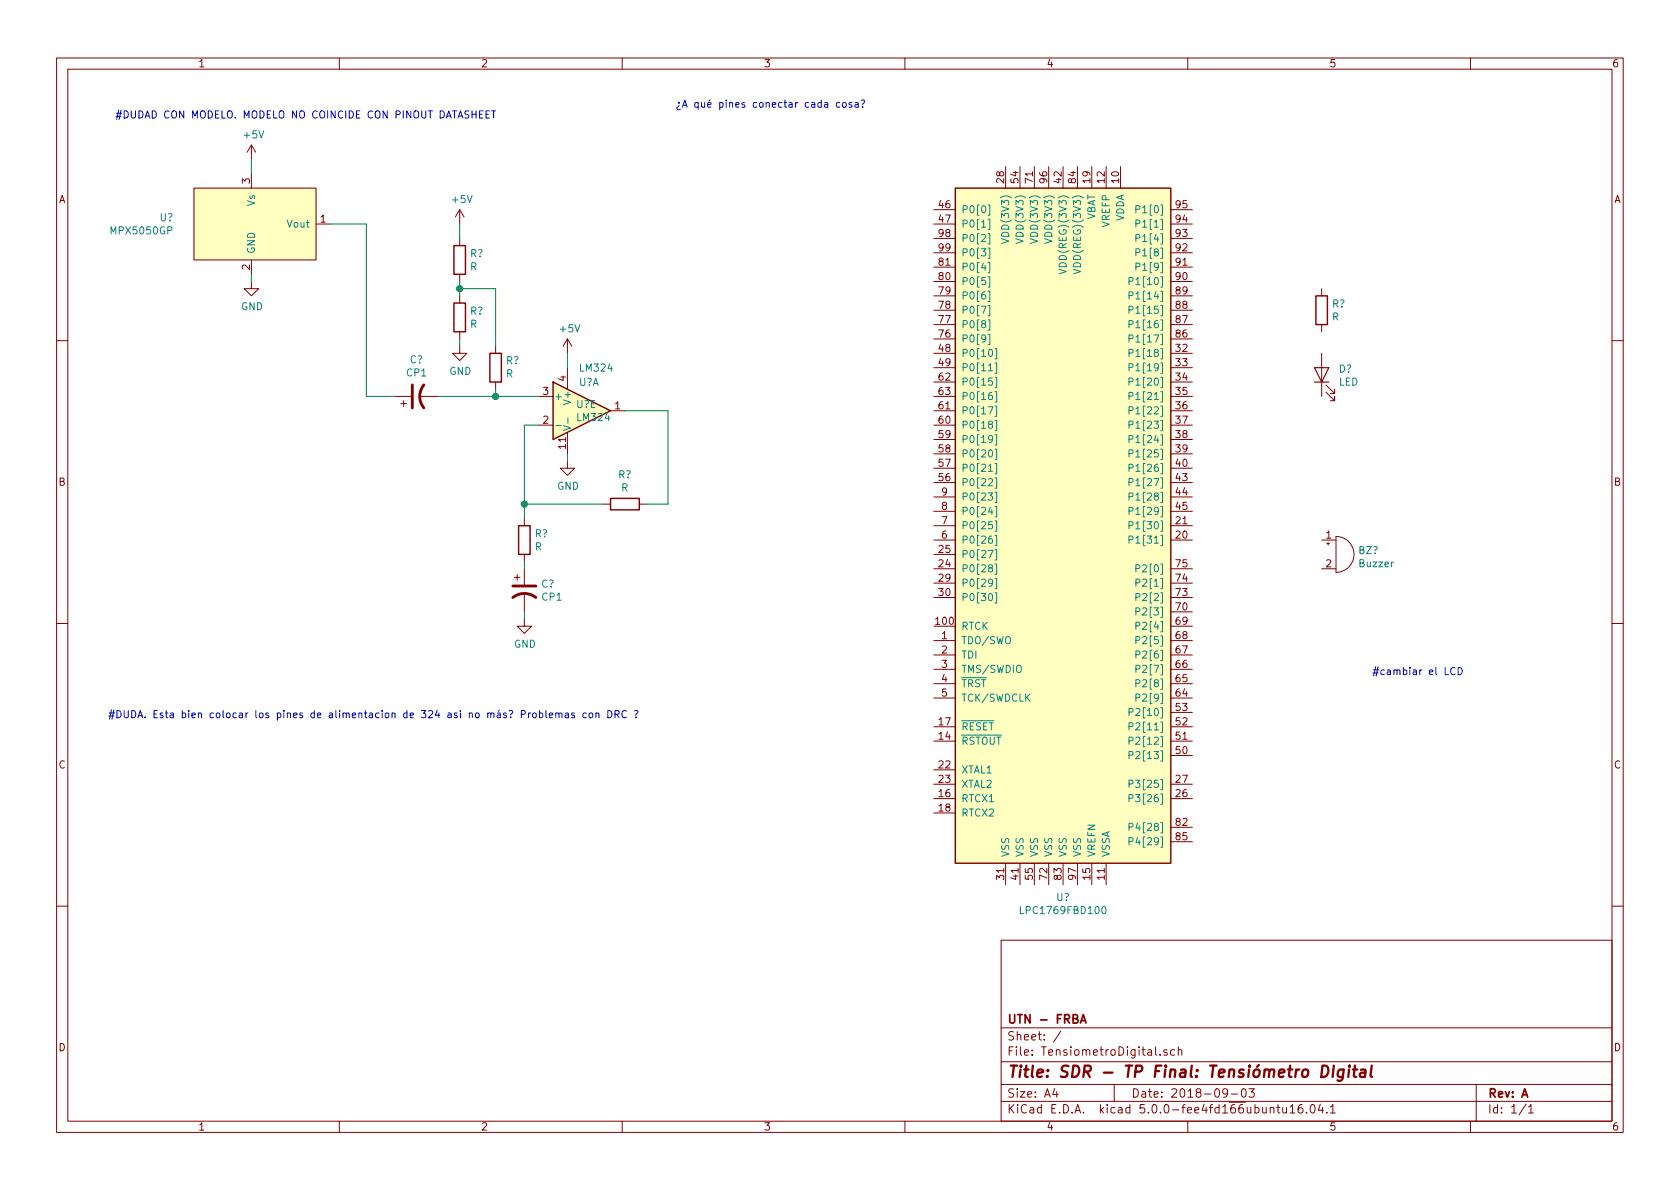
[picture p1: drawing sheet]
EESchema Schematic File Version 4
LIBS:TensiometroDigital-cache
EELAYER 26 0
EELAYER END
$Descr A4 11693 8268
encoding utf-8
Sheet 1 1
Title "SDR - TP Final: Tensiómetro DIgital"
Date "2018-09-03"
Rev "A"
Comp "UTN - FRBA"
Comment1 ""
Comment2 ""
Comment3 ""
Comment4 ""
$EndDescr
$Comp
L MCU_NXP_LPC:LPC1769FBD100 U?
U 1 1
P 7400 3650
F 0 "U?" H 7400 1064 50  0000 C CNN
F 1 "LPC1769FBD100" H 7400 973 50  0000 C CNN
F 2 "Package_QFP:LQFP-100_14x14mm_P0.5mm" H 8700 6200 50  0001 C CNN
F 3 "http://www.nxp.com/documents/data_sheet/LPC1769_68_67_66_65_64_63.pdf" H 7400 3550 50  0001 C CNN
	1    7400 3650
	1    0    0    -1  
$EndComp
$Comp
L Device:R R?
U 1 1
P 9200 2150
F 0 "R?" H 9270 2196 50  0000 L CNN
F 1 "R" H 9270 2105 50  0000 L CNN
F 2 "" V 9130 2150 50  0001 C CNN
F 3 "~" H 9200 2150 50  0001 C CNN
	1    9200 2150
	1    0    0    -1  
$EndComp
$Comp
L Device:LED D?
U 1 1
P 9200 2600
F 0 "D?" V 9238 2483 50  0000 R CNN
F 1 "LED" V 9147 2483 50  0000 R CNN
F 2 "" H 9200 2600 50  0001 C CNN
F 3 "~" H 9200 2600 50  0001 C CNN
	1    9200 2600
	0    -1   -1   0   
$EndComp
$Comp
L TensiometroDigital:MPX5050GP U?
U 1 1
P 1350 1300
F 0 "U?" H 1210 1096 50  0000 R CNN
F 1 "MPX5050GP" H 1210 1005 50  0000 R CNN
F 2 "" H 1350 1300 50  0001 C CNN
F 3 "" H 1350 1300 50  0001 C CNN
	1    1350 1300
	1    0    0    -1  
$EndComp
Text Notes 800  900  0    50   ~ 0
#DUDAD CON MODELO. MODELO NO COINCIDE CON PINOUT DATASHEET\n\n
Text Notes 4700 750  0    50   ~ 0
¿A qué pines conectar cada cosa?
$Comp
L Device:Buzzer BZ?
U 1 1
P 9300 3850
F 0 "BZ?" H 9453 3879 50  0000 L CNN
F 1 "Buzzer" H 9453 3788 50  0000 L CNN
F 2 "" V 9275 3950 50  0001 C CNN
F 3 "~" V 9275 3950 50  0001 C CNN
	1    9300 3850
	1    0    0    -1  
$EndComp
$Comp
L Amplifier_Operational:LM324 U?
U 1 1
P 4050 2850
F 0 "U?" H 4100 3050 50  0000 C CNN
F 1 "LM324" H 4150 3150 50  0000 C CNN
F 2 "" H 4000 2950 50  0001 C CNN
F 3 "http://www.ti.com/lit/ds/symlink/lm2902-n.pdf" H 4100 3050 50  0001 C CNN
	1    4050 2850
	1    0    0    -1  
$EndComp
$Comp
L Device:R R?
U 1 1
P 3200 2200
F 0 "R?" H 3270 2246 50  0000 L CNN
F 1 "R" H 3270 2155 50  0000 L CNN
F 2 "" V 3130 2200 50  0001 C CNN
F 3 "~" H 3200 2200 50  0001 C CNN
	1    3200 2200
	1    0    0    -1  
$EndComp
$Comp
L Device:R R?
U 1 1
P 3200 1800
F 0 "R?" H 3270 1846 50  0000 L CNN
F 1 "R" H 3270 1755 50  0000 L CNN
F 2 "" V 3130 1800 50  0001 C CNN
F 3 "~" H 3200 1800 50  0001 C CNN
	1    3200 1800
	1    0    0    -1  
$EndComp
$Comp
L Device:R R?
U 1 1
P 3450 2550
F 0 "R?" H 3380 2504 50  0000 R CNN
F 1 "R" H 3380 2595 50  0000 R CNN
F 2 "" V 3380 2550 50  0001 C CNN
F 3 "~" H 3450 2550 50  0001 C CNN
	1    3450 2550
	-1   0    0    1   
$EndComp
$Comp
L Device:CP1 C?
U 1 1
P 2900 2750
F 0 "C?" V 3152 2750 50  0000 C CNN
F 1 "CP1" V 3061 2750 50  0000 C CNN
F 2 "" H 2900 2750 50  0001 C CNN
F 3 "~" H 2900 2750 50  0001 C CNN
	1    2900 2750
	0    -1   -1   0   
$EndComp
$Comp
L Device:CP1 C?
U 1 1
P 3650 4100
F 0 "C?" H 3765 4146 50  0000 L CNN
F 1 "CP1" H 3765 4055 50  0000 L CNN
F 2 "" H 3650 4100 50  0001 C CNN
F 3 "~" H 3650 4100 50  0001 C CNN
	1    3650 4100
	1    0    0    -1  
$EndComp
$Comp
L Device:R R?
U 1 1
P 3650 3750
F 0 "R?" H 3720 3796 50  0000 L CNN
F 1 "R" H 3720 3705 50  0000 L CNN
F 2 "" V 3580 3750 50  0001 C CNN
F 3 "~" H 3650 3750 50  0001 C CNN
	1    3650 3750
	1    0    0    -1  
$EndComp
$Comp
L Amplifier_Operational:LM324 U?
U 5 1
P 4050 2850
F 0 "U?" H 4008 2896 50  0000 L CNN
F 1 "LM324" H 4008 2805 50  0000 L CNN
F 2 "" H 4000 2950 50  0001 C CNN
F 3 "http://www.ti.com/lit/ds/symlink/lm2902-n.pdf" H 4100 3050 50  0001 C CNN
	5    4050 2850
	1    0    0    -1  
$EndComp
Text Notes 750  5000 0    50   ~ 0
#DUDA. Esta bien colocar los pines de alimentacion de 324 asi no más? Problemas con DRC ?
$Comp
L power:GND #PWR?
U 1 1
P 3650 4300
F 0 "#PWR?" H 3650 4050 50  0001 C CNN
F 1 "GND" H 3655 4127 50  0000 C CNN
F 2 "" H 3650 4300 50  0001 C CNN
F 3 "" H 3650 4300 50  0001 C CNN
	1    3650 4300
	1    0    0    -1  
$EndComp
$Comp
L power:GND #PWR?
U 1 1
P 3200 2400
F 0 "#PWR?" H 3200 2150 50  0001 C CNN
F 1 "GND" H 3205 2227 50  0000 C CNN
F 2 "" H 3200 2400 50  0001 C CNN
F 3 "" H 3200 2400 50  0001 C CNN
	1    3200 2400
	1    0    0    -1  
$EndComp
$Comp
L Device:R R?
U 1 1
P 4350 3500
F 0 "R?" V 4143 3500 50  0000 C CNN
F 1 "R" V 4234 3500 50  0000 C CNN
F 2 "" V 4280 3500 50  0001 C CNN
F 3 "~" H 4350 3500 50  0001 C CNN
	1    4350 3500
	0    1    1    0   
$EndComp
$Comp
L power:GND #PWR?
U 1 1
P 3950 3200
F 0 "#PWR?" H 3950 2950 50  0001 C CNN
F 1 "GND" H 3955 3027 50  0000 C CNN
F 2 "" H 3950 3200 50  0001 C CNN
F 3 "" H 3950 3200 50  0001 C CNN
	1    3950 3200
	1    0    0    -1  
$EndComp
Wire Wire Line
	3950 3200 3950 3150
Wire Wire Line
	3650 2950 3750 2950
Wire Wire Line
	3650 3900 3650 3950
Wire Wire Line
	3650 4250 3650 4300
Wire Wire Line
	4200 3500 3650 3500
Wire Wire Line
	3650 2950 3650 3500
Wire Wire Line
	3650 3600 3650 3500
Connection ~ 3650 3500
Wire Wire Line
	4500 3500 4650 3500
Wire Wire Line
	4650 3500 4650 2850
Wire Wire Line
	4650 2850 4350 2850
Wire Wire Line
	3750 2750 3450 2750
Wire Wire Line
	3450 2750 3450 2700
Connection ~ 3450 2750
Wire Wire Line
	3450 2750 3050 2750
Wire Wire Line
	3450 2400 3450 2000
Wire Wire Line
	3450 2000 3200 2000
Wire Wire Line
	3200 2000 3200 2050
Wire Wire Line
	3200 1950 3200 2000
Connection ~ 3200 2000
Wire Wire Line
	3200 2400 3200 2350
Wire Wire Line
	2750 2750 2550 2750
Wire Wire Line
	2550 2750 2550 1550
Wire Wire Line
	2550 1550 2300 1550
$Comp
L power:+5V #PWR?
U 1 1
P 3950 2450
F 0 "#PWR?" H 3950 2300 50  0001 C CNN
F 1 "+5V" H 3965 2623 50  0000 C CNN
F 2 "" H 3950 2450 50  0001 C CNN
F 3 "" H 3950 2450 50  0001 C CNN
	1    3950 2450
	1    0    0    -1  
$EndComp
Wire Wire Line
	3950 2550 3950 2450
$Comp
L power:+5V #PWR?
U 1 1
P 1750 1100
F 0 "#PWR?" H 1750 950 50  0001 C CNN
F 1 "+5V" H 1765 1273 50  0000 C CNN
F 2 "" H 1750 1100 50  0001 C CNN
F 3 "" H 1750 1100 50  0001 C CNN
	1    1750 1100
	1    0    0    -1  
$EndComp
Wire Wire Line
	1750 1200 1750 1100
$Comp
L power:GND #PWR?
U 1 1
P 1750 1950
F 0 "#PWR?" H 1750 1700 50  0001 C CNN
F 1 "GND" H 1755 1777 50  0000 C CNN
F 2 "" H 1750 1950 50  0001 C CNN
F 3 "" H 1750 1950 50  0001 C CNN
	1    1750 1950
	1    0    0    -1  
$EndComp
Wire Wire Line
	1750 1950 1750 1900
$Comp
L power:+5V #PWR?
U 1 1
P 3200 1550
F 0 "#PWR?" H 3200 1400 50  0001 C CNN
F 1 "+5V" H 3215 1723 50  0000 C CNN
F 2 "" H 3200 1550 50  0001 C CNN
F 3 "" H 3200 1550 50  0001 C CNN
	1    3200 1550
	1    0    0    -1  
$EndComp
Wire Wire Line
	3200 1550 3200 1650
Text Notes 9550 4700 0    50   ~ 0
#cambiar el LCD
$EndSCHEMATC
